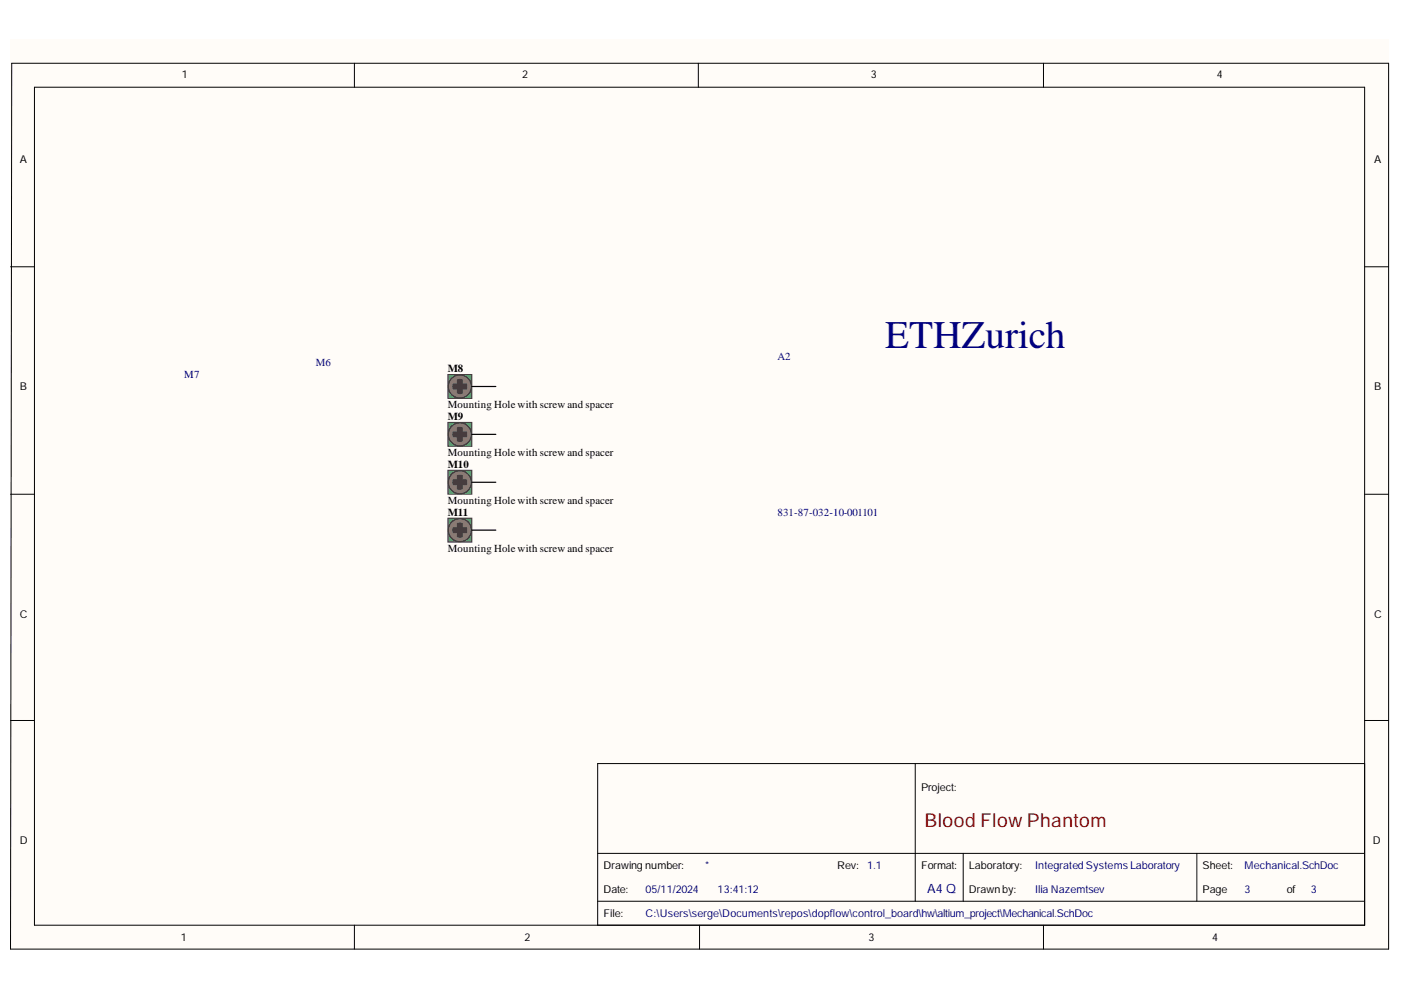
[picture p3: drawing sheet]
<svg xmlns="http://www.w3.org/2000/svg" width="297mm" height="210mm" viewBox="0 0 297 210" stroke-linecap="round" stroke-linejoin="round" font-family="sans-serif">
<g fill="#fffcf8">
<path d="M2.2 8.3h292.2v192.9h-292.2z" fill-rule="evenodd"/>
<path d="M2.2 8.3h292.2v192.9h-292.2z" fill-rule="evenodd"/>
</g>
<g fill="none" stroke="#000" stroke-width=".21">
<path d="M2.5 13.4h291.9v187.8h-292.2zM7.3 18.5h282v177.7h-282zM75.1 13.4v5.1M148.1 13.4v5.1M221.2 13.4v5.1M2.2 56.6h5.1M289.3 56.6h5.1M2.2 104.8h5.1M289.3 104.8h5.1M2.2 152.8h5.1M289.3 152.8h5.1M194 161.9v29.2"/>
<path d="M289.3 161.9h-162.6v34.3M75.1 196.2v5M126.7 180.9h162.6M126.7 191.1h162.6M148.3 196.2v5M204.2 180.9v10.2M221.2 196.2v5M253.8 180.9v10.2"/>
</g>
<path d="M95 79.4h5v5.1h-5z" fill-rule="evenodd" fill="#3bb253"/>
<path d="M95 79.4h5v5.1h-5z" fill="none" stroke="#443c3e" stroke-width=".21"/>
<g fill="none" stroke="#857a74" stroke-width="1.3">
<circle cx="97.5" cy="81.9" r="1.81"/>
<circle cx="97.5" cy="81.9" r=".6"/>
<circle cx="97.5" cy="81.9" r=".61"/>
</g>
<path d="M95.7 81.4h3.6v1.1h-3.6z" fill-rule="evenodd" fill="#443c3e"/>
<path d="M95.7 81.4h3.6v1.1h-3.6z" fill="none" stroke="#443c3e" stroke-width=".21"/>
<path d="M97 80.2h1v3.5h-1z" fill-rule="evenodd" fill="#443c3e"/>
<g fill="none" stroke="#443c3e" stroke-width=".21">
<path d="M97 80.2h1v3.5h-1z"/>
<circle cx="97.5" cy="81.9" r="2.45"/>
</g>
<circle cx="97.5" cy="81.9" r="2.01" fill="none" stroke="#857a74" stroke-width=".76"/>
<path d="M100 81.9h5.1" fill="none" stroke="#000" stroke-width=".25"/>
<path d="M95 89.6h5v5h-5z" fill-rule="evenodd" fill="#3bb253"/>
<path d="M95 89.6h5v5h-5z" fill="none" stroke="#443c3e" stroke-width=".21"/>
<g fill="none" stroke="#857a74" stroke-width="1.3">
<circle cx="97.5" cy="92.1" r="1.81"/>
<circle cx="97.5" cy="92.1" r=".6"/>
<circle cx="97.5" cy="92.1" r=".61"/>
</g>
<path d="M95.7 91.6h3.6v1h-3.6z" fill-rule="evenodd" fill="#443c3e"/>
<path d="M95.7 91.6h3.6v1h-3.6z" fill="none" stroke="#443c3e" stroke-width=".21"/>
<path d="M97 90.3h1v3.6h-1z" fill-rule="evenodd" fill="#443c3e"/>
<g fill="none" stroke="#443c3e" stroke-width=".21">
<path d="M97 90.3h1v3.6h-1z"/>
<circle cx="97.5" cy="92.1" r="2.45"/>
</g>
<circle cx="97.5" cy="92.1" r="2.01" fill="none" stroke="#857a74" stroke-width=".76"/>
<path d="M100 92.1h5.1" fill="none" stroke="#000" stroke-width=".25"/>
<path d="M95 99.7h5v5.1h-5z" fill-rule="evenodd" fill="#3bb253"/>
<path d="M95 99.7h5v5.1h-5z" fill="none" stroke="#443c3e" stroke-width=".21"/>
<g fill="none" stroke="#857a74" stroke-width="1.3">
<circle cx="97.5" cy="102.2" r="1.81"/>
<circle cx="97.5" cy="102.3" r=".6"/>
<circle cx="97.5" cy="102.3" r=".61"/>
</g>
<path d="M95.7 101.7h3.6v1.1h-3.6z" fill-rule="evenodd" fill="#443c3e"/>
<path d="M95.7 101.7h3.6v1.1h-3.6z" fill="none" stroke="#443c3e" stroke-width=".21"/>
<path d="M97 100.5h1v3.5h-1z" fill-rule="evenodd" fill="#443c3e"/>
<g fill="none" stroke="#443c3e" stroke-width=".21">
<path d="M97 100.5h1v3.5h-1z"/>
<circle cx="97.5" cy="102.2" r="2.45"/>
</g>
<circle cx="97.5" cy="102.2" r="2.01" fill="none" stroke="#857a74" stroke-width=".76"/>
<path d="M100 102.2h5.1" fill="none" stroke="#000" stroke-width=".25"/>
<path d="M95 109.9h5v5h-5z" fill-rule="evenodd" fill="#3bb253"/>
<path d="M95 109.9h5v5h-5z" fill="none" stroke="#443c3e" stroke-width=".21"/>
<g fill="none" stroke="#857a74" stroke-width="1.3">
<circle cx="97.5" cy="112.4" r="1.81"/>
<circle cx="97.5" cy="112.4" r=".6"/>
<circle cx="97.5" cy="112.4" r=".61"/>
</g>
<path d="M95.7 111.9h3.6v1h-3.6z" fill-rule="evenodd" fill="#443c3e"/>
<path d="M95.7 111.9h3.6v1h-3.6z" fill="none" stroke="#443c3e" stroke-width=".21"/>
<path d="M97 110.6h1v3.6h-1z" fill-rule="evenodd" fill="#443c3e"/>
<g fill="none" stroke="#443c3e" stroke-width=".21">
<path d="M97 110.6h1v3.6h-1z"/>
<circle cx="97.5" cy="112.4" r="2.45"/>
</g>
<circle cx="97.5" cy="112.4" r="2.01" fill="none" stroke="#857a74" stroke-width=".76"/>
<path d="M100 112.4h5.1" fill="none" stroke="#000" stroke-width=".25"/>
<text font-size="8.3" fill="#000080" x="187.7" y="73.8">ETHZurich</text>
<text font-size="4.1" fill="#800000" x="196" y="175.3">Blood FlowPhantom</text>
<text font-size="2.7" fill="#000080" x="196.5" y="189.2">A4 Q</text>
<g font-size="2.3">
<text x="38.6" y="16.6">1</text>
<text x="110.7" y="16.6">2</text>
<text x="184.6" y="16.6">3</text>
<text x="258" y="16.6">4</text>
<text x="4.2" y="34.5">A</text>
<text x="291.3" y="34.5">A</text>
<text x="4.2" y="82.8">B</text>
<text x="95" y="78.9">M8</text>
<text x="291.3" y="82.8">B</text>
<text x="95" y="86.5">Mounting Hole with screw and spacer</text>
<text x="95" y="89.1">M9</text>
<text x="95" y="96.7">Mounting Hole with screw and spacer</text>
<text x="95" y="99.3">M10</text>
<text x="95" y="106.9">Mounting Hole with screw and spacer</text>
<text x="95" y="109.4">M11</text>
<text x="95" y="117">Mounting Hole with screw and spacer</text>
<text x="4.2" y="131">C</text>
<text x="291.3" y="131">C</text>
<text x="195.3" y="167.8">Project:</text>
<text x="4.2" y="178.9">D</text>
<text x="291.1" y="178.9">D</text>
<text x="128" y="184.3">Drawing number:</text>
<text x="177.5" y="184.3">Rev:</text>
<text x="195.3" y="184.3">Format:</text>
<text x="205.4" y="184.3">Laboratory:</text>
<text x="255" y="184.3">Sheet:</text>
<text x="128" y="189.3">Date:</text>
<text x="205.4" y="189.3">Drawnby:</text>
<text x="255" y="189.3">Page</text>
<text x="272.8" y="189.3">of</text>
<text x="128" y="194.5">File:</text>
<text x="38.3" y="199.5">1</text>
<text x="111.2" y="199.5">2</text>
<text x="184.1" y="199.5">3</text>
<text x="257" y="199.5">4</text>
</g>
<g font-size="2.3" fill="#000080">
<text x="67" y="77.6">M6</text>
<text x="164.8" y="76.4">A2</text>
<text x="39.1" y="80.2">M7</text>
<text x="164.8" y="109.4">831-87-032-10-001101</text>
<text x="149.5" y="184.3">*</text>
<text x="183.9" y="184.3">1.1</text>
<text x="219.5" y="184.3">Integrated SystemsLaboratory</text>
<text x="263.9" y="184.3">Mechanical.SchDoc</text>
<text x="136.8" y="189.3">05/11/2024</text>
<text x="152.1" y="189.3">13:41:12</text>
<text x="219.5" y="189.3">Ilia Nazemtsev</text>
<text x="263.9" y="189.3">3</text>
<text x="277.9" y="189.3">3</text>
<text x="136.8" y="194.5">C:\Users\serge\Documents\repos\dopflow\control_board\hw\altium_project\Mechanical.SchDoc</text>
</g>
</svg>
